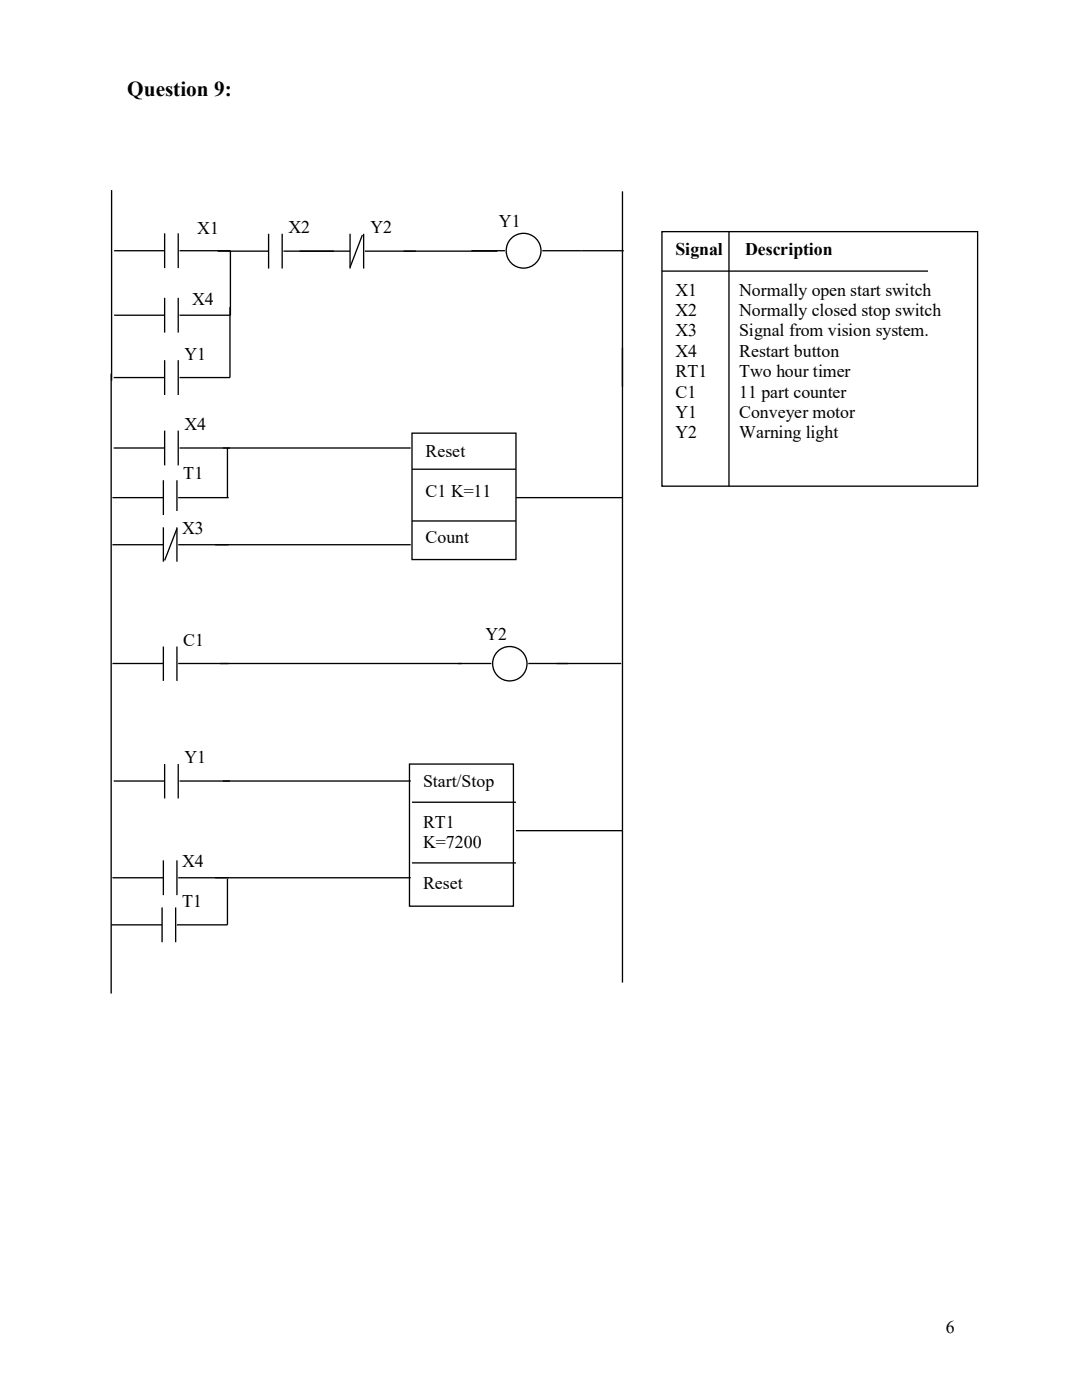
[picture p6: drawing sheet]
<svg xmlns="http://www.w3.org/2000/svg" width="216mm" height="279mm" viewBox="0 0 216 279" stroke-linecap="round" stroke-linejoin="round" font-family="sans-serif">
<path d="M22.3 37.9v38M124.2 38.2v39M22.8 50h10.1M32.9 46.6v6.9M32.9 59.4v7M35.6 46.6v6.9M35.6 59.4v7M35.8 50h10.2v12.9h-10.2M116.1 50h8.4M22.8 62.9h10.1" fill="none" stroke="#000" stroke-width=".26"/>
<g fill="#fff">
<path d="M36.8 42.2h15.1v5.9h-15.1z" fill-rule="evenodd"/>
<path d="M71.4 42h11.8v6.9h-11.8z" fill-rule="evenodd"/>
</g>
<path d="M59.8 50.1h10M69.8 46.7v6.9M72.3 46.9l-2.5 6.4M72.6 46.7v6.9M72.8 50.1h10.2" fill="none" stroke="#000" stroke-width=".26"/>
<g fill="#fff">
<path d="M97 40.6h13.9v13.2h-13.9z" fill-rule="evenodd"/>
<circle cx="104.5" cy="50" r="3.5"/>
</g>
<g fill="none" stroke="#000" stroke-width=".26">
<path d="M94.1 50h6.7M108.2 50h7.9"/>
<circle cx="104.5" cy="50" r="3.5"/>
</g>
<path d="M55 42h11.9v6.9h-11.9z" fill-rule="evenodd" fill="#fff"/>
<path d="M43.4 50.1h10.2M53.6 46.7v6.9M56.3 46.7v6.9M56.6 50.1h10" fill="none" stroke="#000" stroke-width=".26"/>
<path d="M34.3 67.2h11.8v6.9h-11.8z" fill-rule="evenodd" fill="#fff"/>
<path d="M80.5 50.1h18.7M22.2 74.6v123.7M22.7 75.4h10.2M32.9 71.9v6.9M35.6 71.9v6.9M45.9 61.3v14.1h-10.1M124.2 69.4v126.7" fill="none" stroke="#000" stroke-width=".26"/>
<path d="M82.2 86.4h20.8v25.3h-20.8z" fill-rule="evenodd" fill="#fff"/>
<path d="M82.2 86.4h20.8v25.3h-20.8z" fill="none" stroke="#000" stroke-width=".26"/>
<path d="M34 91.1h11.9v6.9h-11.9z" fill-rule="evenodd" fill="#fff"/>
<path d="M22.4 99.3h10.2M32.6 95.8v7M35.3 95.8v7M35.6 99.3h10M44.4 89.4h37.6M45.4 89.4v9.9" fill="none" stroke="#000" stroke-width=".26"/>
<path d="M34.3 81.3h11.8v6.8h-11.8z" fill-rule="evenodd" fill="#fff"/>
<path d="M22.7 89.4h10.2M32.9 85.9v7M35.6 85.9v7M35.8 89.4h10.1M82.2 93.6h20.8M82.2 104h20.8" fill="none" stroke="#000" stroke-width=".26"/>
<path d="M33.8 102h11.8v6.9h-11.8z" fill-rule="evenodd" fill="#fff"/>
<path d="M103 99.3h21.2M22.4 108.7h10.2M32.6 105.2v6.9M35.3 105.2v6.9M35.3 105.5l-2.4 6.3M35.6 108.7h46.4" fill="none" stroke="#000" stroke-width=".26"/>
<path d="M34 124.3h11.9v6.9h-11.9z" fill-rule="evenodd" fill="#fff"/>
<path d="M22.4 132.4h10.2M32.6 129v6.9M35.3 129v6.9M35.6 132.4h10" fill="none" stroke="#000" stroke-width=".26"/>
<g fill="#fff">
<path d="M94.3 123.1h13.8v13h-13.8z" fill-rule="evenodd"/>
<circle cx="101.7" cy="132.5" r="3.4"/>
</g>
<g fill="none" stroke="#000" stroke-width=".26">
<path d="M43.9 132.4h54.1M105.4 132.4h18.6"/>
<circle cx="101.7" cy="132.5" r="3.4"/>
</g>
<path d="M81.7 152.5h20.7v28.3h-20.7z" fill-rule="evenodd" fill="#fff"/>
<path d="M81.7 152.5h20.7v28.3h-20.7z" fill="none" stroke="#000" stroke-width=".26"/>
<path d="M33.8 176.4h11.8v6.9h-11.8z" fill-rule="evenodd" fill="#fff"/>
<path d="M44.4 155.9h37.6M45.4 174.7v9.9h-10.1M22.2 184.6h10.1M32.3 181.1v6.9M35.1 181.1v6.9" fill="none" stroke="#000" stroke-width=".26"/>
<path d="M34.3 147.7h11.8v7h-11.8z" fill-rule="evenodd" fill="#fff"/>
<path d="M22.7 155.9h10.2M32.9 152.5v6.8M35.6 152.5v6.8M35.8 155.9h10.1M82.2 160.1h20.8M82.2 172.2h20.8" fill="none" stroke="#000" stroke-width=".26"/>
<path d="M33.8 168.5h11.8v6.9h-11.8z" fill-rule="evenodd" fill="#fff"/>
<path d="M22.4 175.2h10.2M32.6 171.7v6.9M35.3 171.7v6.9M35.6 175.2h46.4M103 165.8h21.2" fill="none" stroke="#000" stroke-width=".26"/>
<path d="M132.1 46.2h63v50.8h-63z" fill-rule="evenodd" fill="#fff"/>
<path d="M132.1 46.2h63v50.8h-63zM132.1 54.1h53.1M145.5 46.2v50.8" fill="none" stroke="#000" stroke-width=".26"/>
<text font-size="4.2" x="25.4" y="19.1">Question 9:</text>
<g font-size="3.6">
<text x="39.4" y="46.7">X1</text>
<text x="57.6" y="46.6">X2</text>
<text x="73.9" y="46.6">Y2</text>
<text x="99.6" y="45.2">Y1</text>
<text x="134.8" y="50.9">Signal</text>
<text x="148.7" y="50.9">Description</text>
<text x="134.8" y="59">X1</text>
<text x="147.5" y="59">Normally open start switch</text>
<text x="38.4" y="60.8">X4</text>
<text x="134.8" y="63.1">X2</text>
<text x="147.5" y="63.1">Normally closed stop switch</text>
<text x="36.8" y="71.8">Y1</text>
<text x="134.8" y="67.1">X3</text>
<text x="134.8" y="71.2">X4</text>
<text x="147.5" y="67.1">Signal from vision system.</text>
<text x="147.5" y="71.2">Restart button</text>
<text x="134.8" y="75.3">RT1</text>
<text x="147.5" y="75.3">Two hour timer</text>
<text x="134.8" y="79.3">C1</text>
<text x="134.8" y="83.4">Y1</text>
<text x="147.5" y="83.4">Conveyer motor</text>
<text x="147.5" y="79.3">11 part counter</text>
<text x="36.8" y="85.9">X4</text>
<text x="134.8" y="87.5">Y2</text>
<text x="147.5" y="87.5">Warning light</text>
<text x="36.6" y="95.7">T1</text>
<text x="84.9" y="91.2">Reset</text>
<text x="84.9" y="99.2">C1 K=11</text>
<text x="36.3" y="106.6">X3</text>
<text x="84.9" y="108.4">Count</text>
<text x="36.6" y="128.9">C1</text>
<text x="96.9" y="127.7">Y2</text>
<text x="36.8" y="152.3">Y1</text>
<text x="84.4" y="157.1">Start/Stop</text>
<text x="84.4" y="165.3">RT1</text>
<text x="36.3" y="173.1">X4</text>
<text x="84.4" y="169.3">K=7200</text>
<text x="84.4" y="177.5">Reset</text>
<text x="36.3" y="181">T1</text>
<text x="188.7" y="265.9">6</text>
</g>
</svg>
